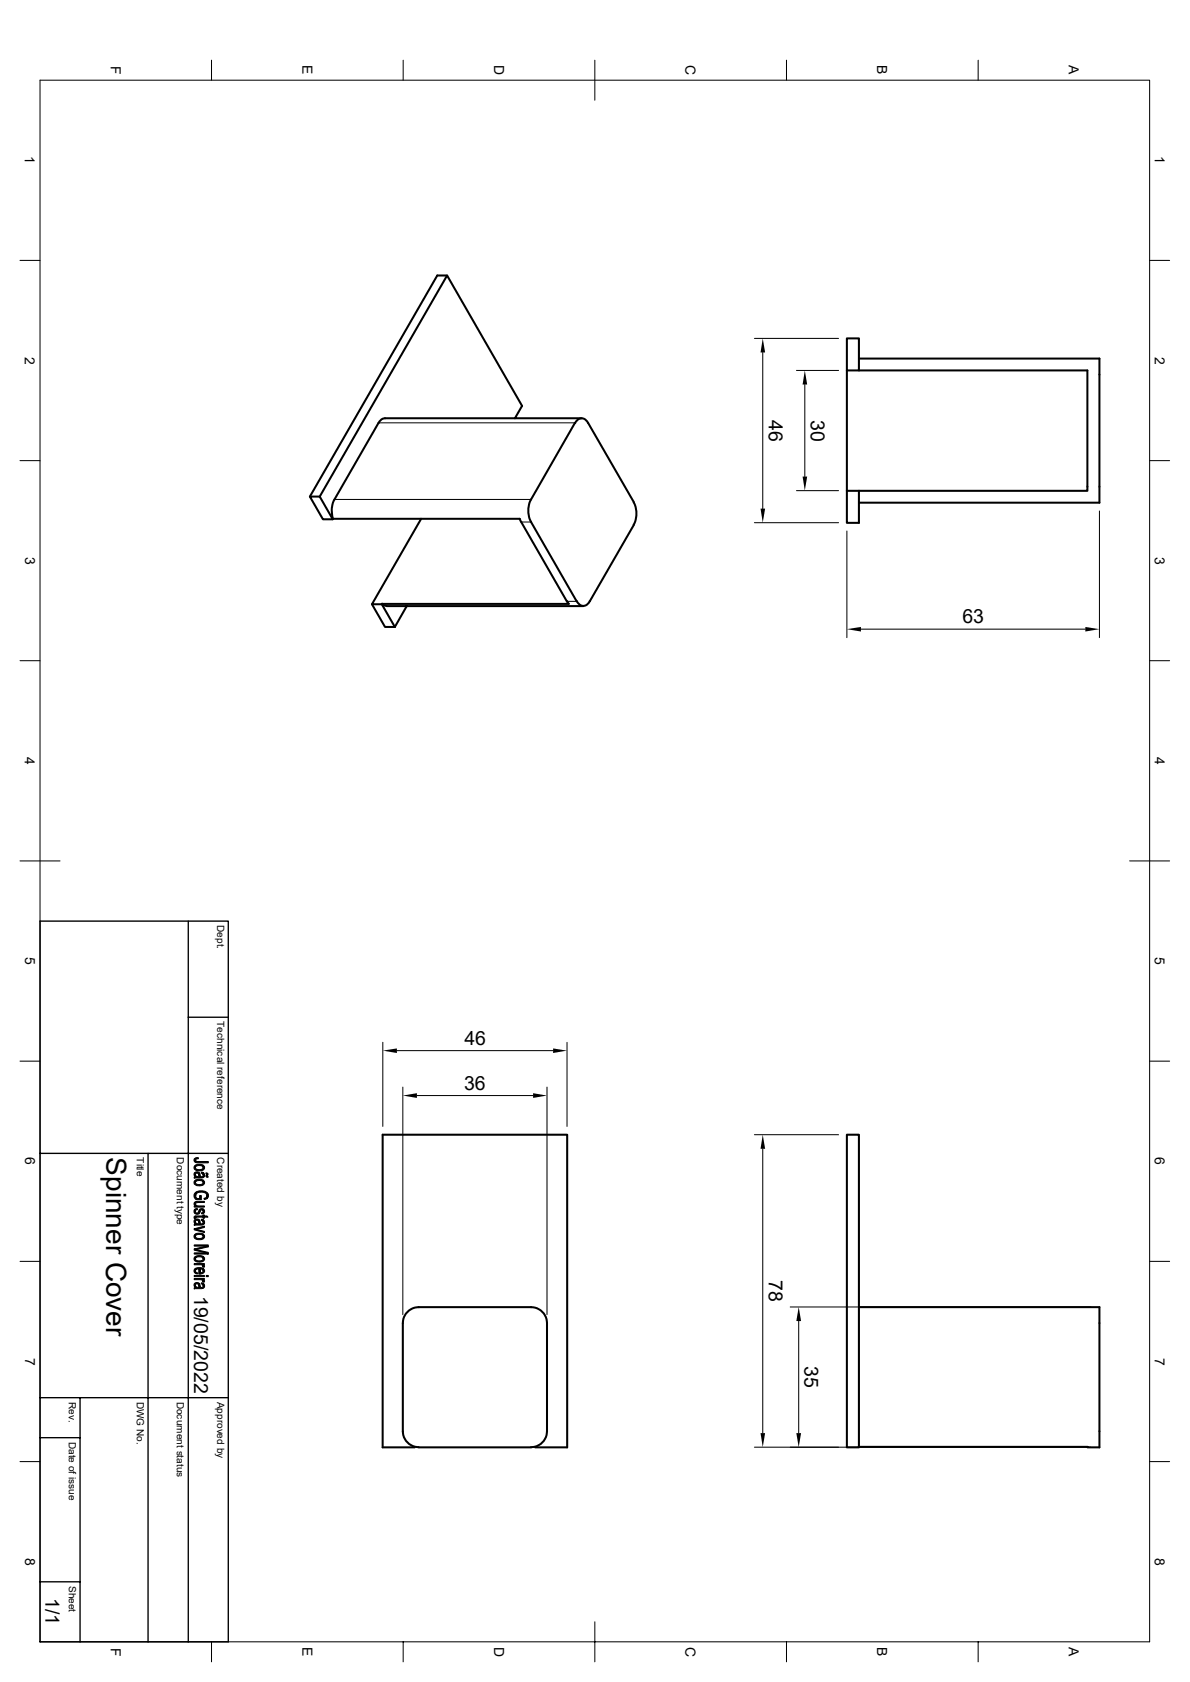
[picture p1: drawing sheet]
<svg xmlns="http://www.w3.org/2000/svg" width="297mm" height="420mm" viewBox="0 0 297 420" stroke-linecap="round" stroke-linejoin="round" font-family="sans-serif">
<g fill="none" stroke="#000" stroke-width=".51">
<path d="M111.6 68.8l-31.8 55.2M211.4 84.5h3v8h-3zM211.4 92.5v30.1M214.4 89.5h60v32v4h-60M214.4 92.5h57v30.1h-60M94.5 105.6l-11 19.1a6.2 6.2 0 0 0-.4 4.8M128.5 104.4l1.8-3.1-18.7-32.5h-2.5l-31.8 55.2M143.5 105.6l-11 19.1a6.1 6.1 0 0 0 0 5.6M143.6 105.6a1.68 1.68 0 0 1 1.6-1.2 1.68 1.68 0 0 1 1.6 1.2M145.2 104.4h-49.1l-.9 .3-.7 .9M146.8 105.6l11.4 19.8a6.1 6.1 0 0 1 0 5.6l-11 19.2a1.69 1.69 0 0 1-1.6 1.1 1.69 1.69 0 0 1-1.6-1.2l-11.5-19.8M77.3 124h2.5l3.3 5.7h-2.5z"/>
<path d="M83.1 129.5h46.6l.4 .8M83.1 129.5v.2M105.1 129.5l-12.3 21.4h2.5M130.1 130.3l11.4 19.9M211.4 122.6v8h3v-8M92.8 150.9l3.3 5.6h2.5M95.3 150.9l3.3 5.6M95.4 150.7l.5 .5 .6 .1h49.1M101.5 151.3l-2.9 5.2M141.5 150.1l.5 .6M141.9 150.8l-46.6 .1M211.4 283.3h3v78.1h-3z"/>
<path d="M214.4 326.4h60v35l-60-.1M103.5 361.3v.1h-8v-78.1h46.1v78.1h-8v-.1M104.5 361.4a4 4 0 0 1-4-4v-27a4 4 0 0 1 4-4h28a4 4 0 0 1 4 4v27a4 4 0 0 1-4 4M104.5 361.4h28"/>
</g>
<g fill="none" stroke="#000" stroke-width=".25">
<path d="M52.8 15v5M100.6 15v5M148.5 15v10M196.3 15v5M244.1 15v5M10 20h276.9v390h-276.9zM5 65h5M286.9 65h5M188.3 84.5h21M190.4 88v39M198.8 92.5h10.5M200.9 96v23"/>
<path d="M5 115h5M94.5 105.6h49M286.9 115h5M83.5 124.7h49M130.1 130.3h2.4M188.3 130.5h21M198.8 122.5h10.5M211.4 132.6v26.6M274.4 127.6v31.6M141.5 150.2h2.4M214.9 157.1h56M5 165h5"/>
<path d="M286.9 165h5M5 215h10M281.9 215h10M5 265h5M95.5 260.3v21M99.1 262.3h38.9M100.5 271.4v56.9M104.1 273.6h29M136.5 271.4v56.9M141.5 260.3v21M286.9 265h5M188.3 283.3h21"/>
<path d="M190.4 286.9v70.9M5 315h5M286.9 315h5M197.2 326.3h75.1M199.3 329.9v27.9M5 365h5M188.3 361.4h84M286.9 365h5M52.8 410v5M100.6 410v5M148.5 405v10M196.3 410v5"/>
<path d="M244.1 410v5"/>
</g>
<path d="M10 230h47v180h-47zM47 230v180M47 254h10M10 288h47M37 288v122M10 359h10M10 349h47M20 349v61M10 395h10" fill="none" stroke="#000" stroke-width=".34"/>
<g fill="#000" stroke="#000" stroke-width=".25">
<path d="M48.8 293.3v.5z" fill-rule="evenodd"/>
<path d="M48.6 289.3l.9-.2v.2l-.6 .2-.1 .7a.58 .58 0 0 1-.2-.9z" fill-rule="evenodd"/>
<path d="M48.5 292.9a.92 .92 0 0 1 1.3 0l-.1 .9v-.1a.53 .53 0 0 0-.3-.7 .53 .53 0 0 0-.6 .1l-.1 .7-.3-.4z" fill-rule="evenodd"/>
<path d="M48.7 297.9l.1-.1 .1 .9 .3 .6h.6v-.8h.4v1.1h-1.2l-.3-.3-.3-.5v-.5z" fill-rule="evenodd"/>
<path d="M48.8 291l.5-.3 1.2 .1 .2 .2v.5a1.19 1.19 0 0 0-1.9 0z" fill-rule="evenodd"/>
<path d="M50.3 292.7l.4 .1v.6l-.1-.3-.4-.2z" fill-rule="evenodd"/>
<path d="M48.8 294.7l.6-.2h.9l.4 .2v.6a1.19 1.19 0 0 0-1.9 0z" fill-rule="evenodd"/>
<path d="M48.7 291l.1 .5a1.19 1.19 0 0 0 1.9 0v-.5a.8 .8 0 0 1 .2 1 .8 .8 0 0 1-.9 .4l-.7-.1a.76 .76 0 0 1-.8-.4 .76 .76 0 0 1 .2-.9z" fill-rule="evenodd"/>
<path d="M48.8 293.5l.3 .3h.6l.1-.9 .1 .1a.54 .54 0 0 0 .1 .6 .54 .54 0 0 0 .6 .1l.1-.9a.74 .74 0 0 1 .3 .9 .74 .74 0 0 1-.9 .4l-1.6 .1z" fill-rule="evenodd"/>
<path d="M48.7 294.7l.1 .6a1.19 1.19 0 0 0 1.9 0v-.6a.8 .8 0 0 1 .3 1 .8 .8 0 0 1-1 .4h-.7a.78 .78 0 0 1-.8-.5 .78 .78 0 0 1 .2-.9z" fill-rule="evenodd"/>
<path d="M51.6 293.2v.7l-.2-.2z" fill-rule="evenodd"/>
<path d="M50.9 299.3l.5-.2 .2-.6v.8l-.6 .2z" fill-rule="evenodd"/>
<path d="M51.4 292.9l.5 .1v.2l-.2 .7z" fill-rule="evenodd"/>
<path d="M51.7 293.6l.2 .4-.2-.1z" fill-rule="evenodd"/>
<path d="M48.8 289.7l.3 .3h2.9v.4l-3-.1-.2-.1z" fill-rule="evenodd"/>
<path d="M48.9 297.7l.9-.4 1.3 .1 .5 .3 .4 .6v.6l-.4 .4v-.8a1.62 1.62 0 0 0-2.3-.6l-.4 .3v.3z" fill-rule="evenodd"/>
<path d="M48.8 305.1v.5z" fill-rule="evenodd"/>
<path d="M48.5 303.8l.4-.2v.6h-.4z" fill-rule="evenodd"/>
<path d="M48.8 300.7l.1 .4z" fill-rule="evenodd"/>
<path d="M48.5 316.9l.3-.2v.8l.5 .3-.1 .3a.83 .83 0 0 1-.7-1.2z" fill-rule="evenodd"/>
<path d="M48.7 301.9l.5-.1 .1 .2-.4 .1-.1 .4z" fill-rule="evenodd"/>
<path d="M48.5 304.6a.92 .92 0 0 1 1.3 0l-.1 1v-.2a.53 .53 0 0 0-.3-.6 .53 .53 0 0 0-.6 .1l-.1 .7-.3-.4z" fill-rule="evenodd"/>
<path d="M48.6 302l.2 .5a.43 .43 0 0 0 .5 .4 .43 .43 0 0 0 .3-.6 .71 .71 0 0 1 1.1-.4v.6a.42 .42 0 0 0-.5-.4 .42 .42 0 0 0-.3 .6 .76 .76 0 0 1-1.1 .4 .76 .76 0 0 1-.2-1.1z" fill-rule="evenodd"/>
<path d="M50.3 304.4l.4 .1v.7l-.1-.3-.4-.2z" fill-rule="evenodd"/>
<path d="M48.8 308.1l.5-.2 1.2 .1 .2 .1v.6a1.19 1.19 0 0 0-1.9 0z" fill-rule="evenodd"/>
<path d="M48.8 313.7l.6-.2 .9 .1 .4 .1v.6a1.19 1.19 0 0 0-1.9 0z" fill-rule="evenodd"/>
<path d="M48.8 316.7l.5-.2 1.2 .1 .2 .1v.6l-.2-.4-.5-.1v1.3h-.4v-1.3l-.6 .2-.2 .3z" fill-rule="evenodd"/>
<path d="M48.5 318.5h2.5v.3h-2.5z" fill-rule="evenodd"/>
<path d="M48.5 300.3l.7-.3h1.8v.3h-1.9l-.3 .3v.5l-.3-.2z" fill-rule="evenodd"/>
<path d="M48.5 301.1h.4v-.2l.5 .2h1.6v.3h-2.5z" fill-rule="evenodd"/>
<path d="M48.5 306.8l2.5 .7v.3l-2.5-.7z" fill-rule="evenodd"/>
<path d="M48.5 306.8l2.5-.6v.3l-2 .5z" fill-rule="evenodd"/>
<path d="M48.5 315.5h2.5v.3h-.4v.3l-.4-.3h-1.7z" fill-rule="evenodd"/>
<path d="M48.5 319.2h2.5v.3h-.4v.4l-.5-.4h-1.6z" fill-rule="evenodd"/>
<path d="M50.7 301.9a.65 .65 0 0 1 .3 .8 .65 .65 0 0 1-.7 .4v-.2l.4-.3z" fill-rule="evenodd"/>
<path d="M48.8 305.2l.3 .4h.6l.1-1 .1 .2a.54 .54 0 0 0 .1 .6 .54 .54 0 0 0 .6 .1l.1-1a.74 .74 0 0 1 .3 1 .74 .74 0 0 1-.9 .4l-1.6 .1z" fill-rule="evenodd"/>
<path d="M48.7 308.2l.1 .5a1.19 1.19 0 0 0 1.9 0v-.6a.8 .8 0 0 1 .2 1.1 .8 .8 0 0 1-.9 .3h-.7a.76 .76 0 0 1-.8-.4 .76 .76 0 0 1 .2-.9z" fill-rule="evenodd"/>
<path d="M48.7 313.8l.1 .5a1.19 1.19 0 0 0 1.9 0v-.6a.8 .8 0 0 1 .3 1.1 .8 .8 0 0 1-1 .3h-.7a.78 .78 0 0 1-.8-.4 .78 .78 0 0 1 .2-.9z" fill-rule="evenodd"/>
<path d="M50.6 315.8l.5 .3-.2 .3h-.4z" fill-rule="evenodd"/>
<path d="M50 316.8v1h.2l.5-.4v-.7a.76 .76 0 0 1 .3 1 .76 .76 0 0 1-.9 .4h-.1z" fill-rule="evenodd"/>
<path d="M50.6 319.5l.5 .3-.2 .4-.4-.1z" fill-rule="evenodd"/>
<path d="M48.9 303.6h1.8v-.2h.3v.2h.6l.3 .3h-.9v.3h-.3v-.3l-1.8 .1z" fill-rule="evenodd"/>
<path d="M48.5 312.8h2.9l.6 .3h-3.5z" fill-rule="evenodd"/>
<path d="M48.5 310.9h3.5v.4l-.6-.2h-2.9z" fill-rule="evenodd"/>
<path d="M51.5 318.5h.5v.3h-.5z" fill-rule="evenodd"/>
<path d="M48.5 311.9l3.5 .8v.4l-.6-.3-2.9-.6z" fill-rule="evenodd"/>
<path d="M48.5 311.9l2.9-.8 .6 .2-3 .7z" fill-rule="evenodd"/>
<path d="M48.8 320.9v.6z" fill-rule="evenodd"/>
<path d="M48.5 320.5a.92 .92 0 0 1 1.3 0l-.1 1v-.2a.51 .51 0 0 0-.3-.6 .51 .51 0 0 0-.6 .1l-.1 .6-.3-.3z" fill-rule="evenodd"/>
<path d="M50.3 320.3l.4 .1v.7l-.1-.4-.4-.1z" fill-rule="evenodd"/>
<path d="M48.8 321.1l.4 .3 .5 .1 .1-1 .1 .2a.53 .53 0 0 0 .1 .6 .53 .53 0 0 0 .6 .1l.1-1a.74 .74 0 0 1 .3 1 .74 .74 0 0 1-.9 .4l-1.6 .1z" fill-rule="evenodd"/>
</g>
<g fill="#000">
<path d="M190.4 84.5l.6 3.5h-1.2zM200.9 92.5l.6 3.5h-1.2zM200.3 119h1.2l-.6 3.5zM189.8 127h1.2l-.6 3.5zM211.4 157.1l3.5-.6v1.2zM270.9 156.5l3.5 .6-3.5 .6zM95.5 262.3l3.6-.5v1.1zM100.5 273.6l3.6-.6v1.2zM133.1 273l3.4 .6-3.4 .6zM138 261.8l3.5 .5-3.5 .6zM190.4 283.3l.6 3.6h-1.2zM199.3 326.3l.6 3.6h-1.1z"/>
<path d="M189.8 357.8h1.2l-.6 3.6zM198.8 357.8h1.1l-.6 3.6z"/>
</g>
<text font-size="7" x="26.5" y="289" transform="rotate(90 26.5 289)">Spinner Cover</text>
<g font-size="4.9">
<text x="191.9" y="104.9" transform="rotate(90 191.9 104.9)">46</text>
<text x="202.4" y="104.8" transform="rotate(90 202.4 104.8)">30</text>
<text x="240.2" y="155.7">63</text>
<text x="115.9" y="260.9">46</text>
<text x="115.8" y="272.1">36</text>
<text x="48.5" y="323.5" transform="rotate(90 48.5 323.5)">19/05/2022</text>
<text x="191.9" y="319.6" transform="rotate(90 191.9 319.6)">78</text>
<text x="200.8" y="341.1" transform="rotate(90 200.8 341.1)">35</text>
<text x="11.3" y="399.1" transform="rotate(90 11.3 399.1)">1/1</text>
</g>
<g font-size="3.5">
<text x="27.6" y="16.4" transform="rotate(90 27.6 16.4)">F</text>
<text x="75.5" y="16.3" transform="rotate(90 75.5 16.3)">E</text>
<text x="123.3" y="16.3" transform="rotate(90 123.3 16.3)">D</text>
<text x="171.1" y="16.3" transform="rotate(90 171.1 16.3)">C</text>
<text x="218.9" y="16.3" transform="rotate(90 218.9 16.3)">B</text>
<text x="266.8" y="16.3" transform="rotate(90 266.8 16.3)">A</text>
<text x="6.2" y="39" transform="rotate(90 6.2 39)">1</text>
<text x="288.2" y="39" transform="rotate(90 288.2 39)">1</text>
<text x="6.2" y="89" transform="rotate(90 6.2 89)">2</text>
<text x="288.2" y="89" transform="rotate(90 288.2 89)">2</text>
<text x="6.3" y="139" transform="rotate(90 6.3 139)">3</text>
<text x="288.2" y="139" transform="rotate(90 288.2 139)">3</text>
<text x="6.2" y="189" transform="rotate(90 6.2 189)">4</text>
<text x="288.2" y="189" transform="rotate(90 288.2 189)">4</text>
<text x="6.3" y="239" transform="rotate(90 6.3 239)">5</text>
<text x="288.2" y="239" transform="rotate(90 288.2 239)">5</text>
<text x="6.3" y="289" transform="rotate(90 6.3 289)">6</text>
<text x="288.2" y="289" transform="rotate(90 288.2 289)">6</text>
<text x="6.3" y="339" transform="rotate(90 6.3 339)">7</text>
<text x="288.2" y="339" transform="rotate(90 288.2 339)">7</text>
<text x="6.3" y="389" transform="rotate(90 6.3 389)">8</text>
<text x="288.2" y="389" transform="rotate(90 288.2 389)">8</text>
<text x="27.6" y="411.4" transform="rotate(90 27.6 411.4)">F</text>
<text x="75.5" y="411.3" transform="rotate(90 75.5 411.3)">E</text>
<text x="123.3" y="411.2" transform="rotate(90 123.3 411.2)">D</text>
<text x="171.1" y="411.2" transform="rotate(90 171.1 411.2)">C</text>
<text x="218.9" y="411.3" transform="rotate(90 218.9 411.3)">B</text>
<text x="266.8" y="411.3" transform="rotate(90 266.8 411.3)">A</text>
</g>
<g font-size="2.5">
<text x="54.2" y="231" transform="rotate(90 54.2 231)">Dept.</text>
<text x="54.2" y="255" transform="rotate(90 54.2 255)">Technical reference</text>
<text x="34.2" y="289" transform="rotate(90 34.2 289)">Title</text>
<text x="44.2" y="289" transform="rotate(90 44.2 289)">Document type</text>
<text x="54.2" y="289" transform="rotate(90 54.2 289)">Created by</text>
<text x="17.2" y="350" transform="rotate(90 17.2 350)">Rev.</text>
<text x="34.2" y="350" transform="rotate(90 34.2 350)">DWG No.</text>
<text x="44.2" y="350" transform="rotate(90 44.2 350)">Document status</text>
<text x="54.2" y="350" transform="rotate(90 54.2 350)">Approved by</text>
<text x="17.2" y="360" transform="rotate(90 17.2 360)">Date of issue</text>
<text x="17.2" y="396" transform="rotate(90 17.2 396)">Sheet</text>
</g>
</svg>
